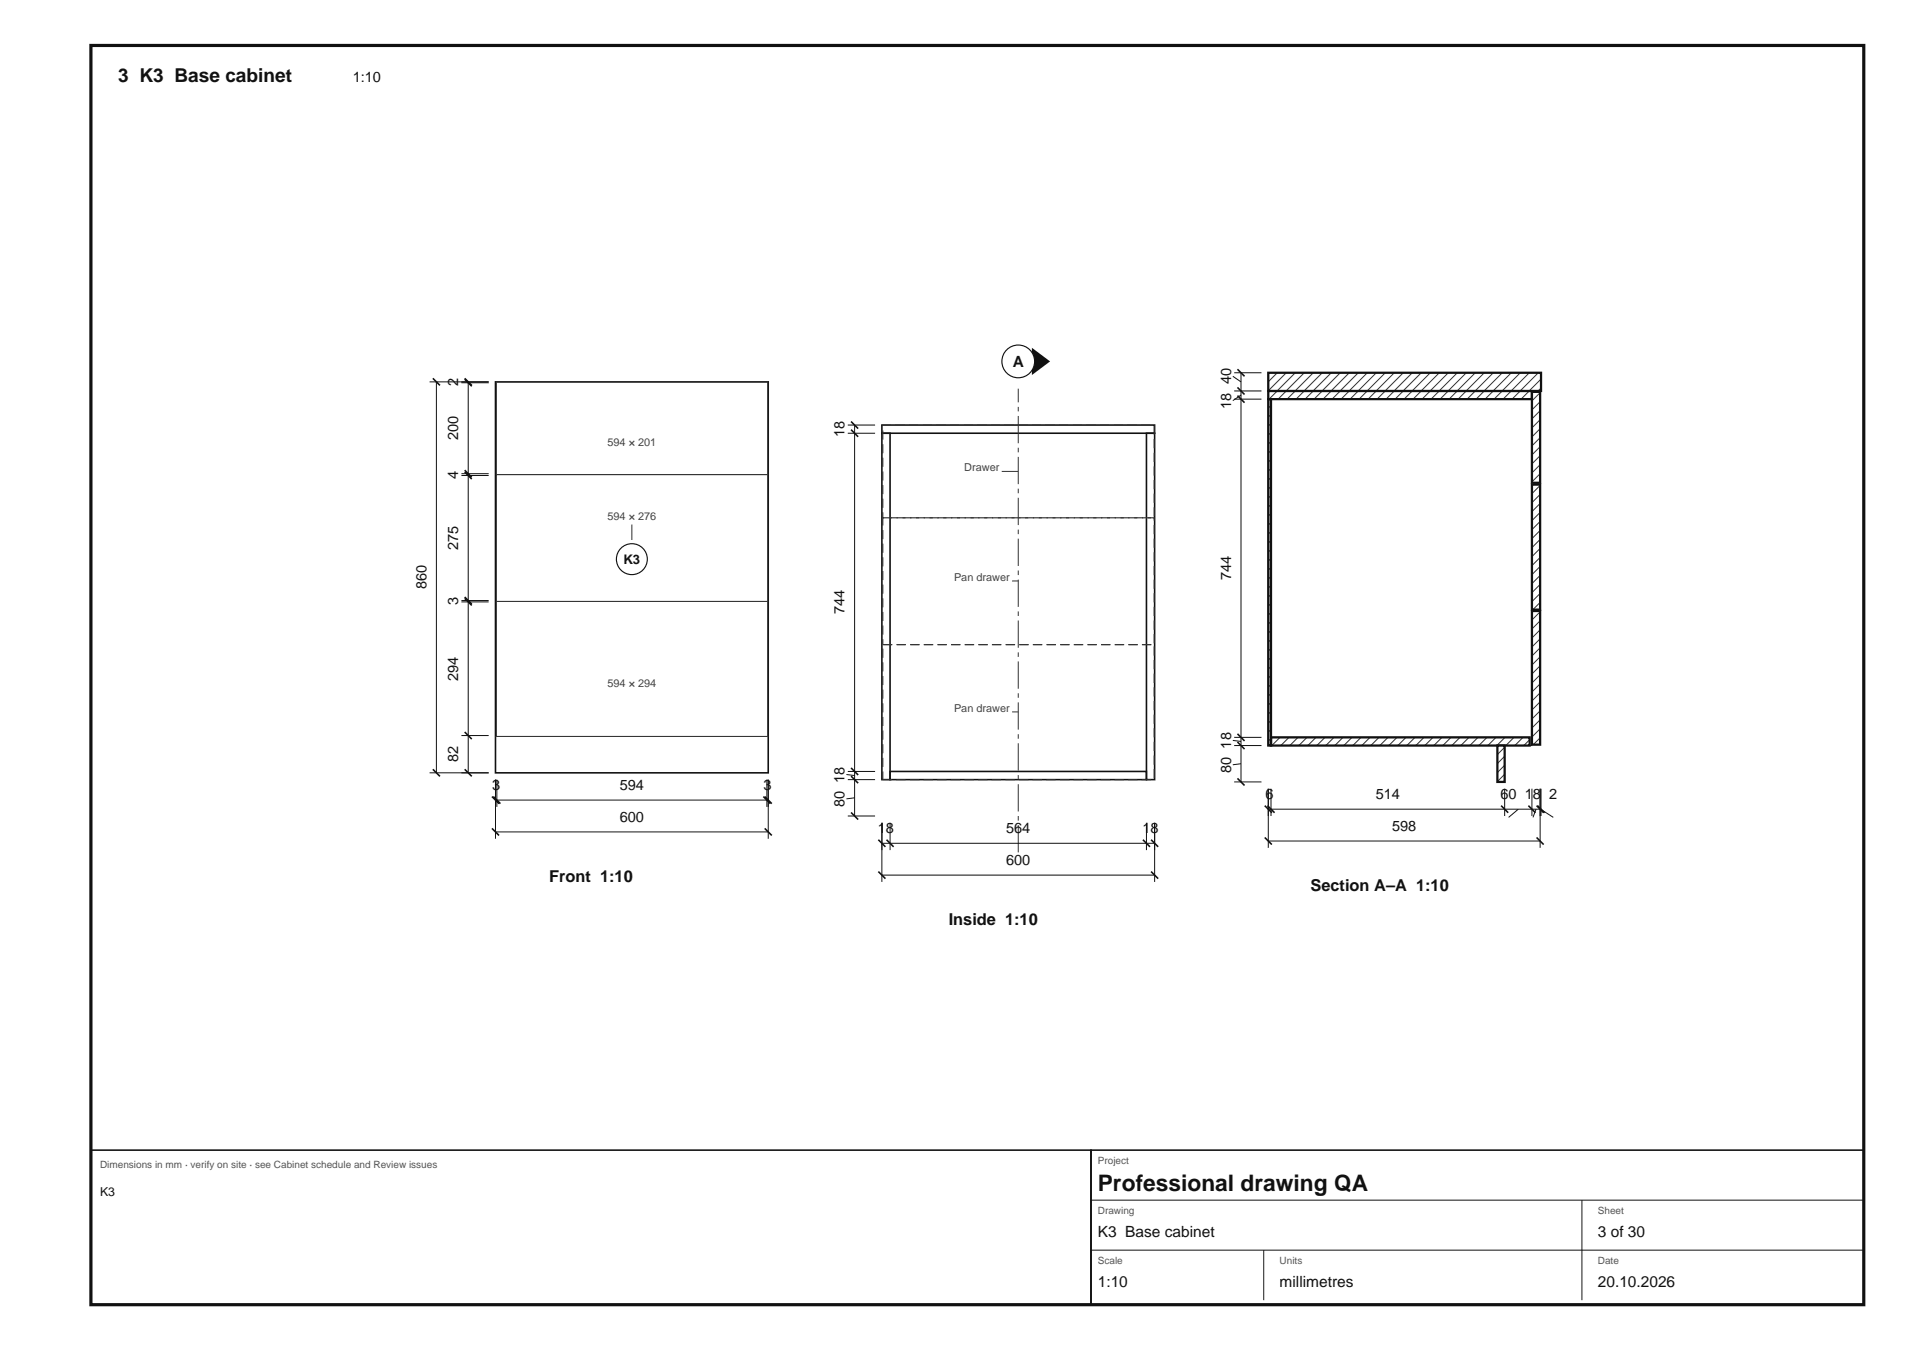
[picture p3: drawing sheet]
<svg xmlns="http://www.w3.org/2000/svg" width="420mm" height="297mm" viewBox="0 0 420 297" stroke-linecap="round" stroke-linejoin="round" font-family="sans-serif">
<path d="M20 10h390.1v277h-390.1z" fill="none" stroke="#111" stroke-width=".7" stroke-linecap="butt"/>
<g fill="none" stroke="#111" stroke-width=".35">
<path d="M95.2 83.2l1.6 1.6M102.2 83.4l1.6 1.6M102.2 83.2l1.6 1.6M109 84h60v86h-60zM187.2 94.5l1.6 1.6M187.2 92.7l1.6 1.6M194 93.5h60v1.8h-60zM194 95.3h1.8v76.2h-1.8zM252.2 95.3h1.8v76.2h-1.8zM102.2 103.8l1.6 1.6M102.2 103.4l1.6 1.6M102.2 131.6l1.6 1.6"/>
<path d="M102.2 131.3l1.6 1.6M95.2 169.2l1.6 1.6M102.2 169.2l1.6 1.6M102.2 161l1.6 1.6M108.2 175.2l1.6 1.6M108.5 175.2l1.6 1.6M167.9 175.2l1.6 1.6M168.2 175.2l1.6 1.6M187.2 178.7l1.6 1.6M187.2 170.7l1.6 1.6M187.2 168.9l1.6 1.6M195.8 169.7h56.4v1.8h-56.4z"/>
<path d="M108.2 182.2l1.6 1.6M168.2 182.2l1.6 1.6M193.2 184.7l1.6 1.6M193.2 191.7l1.6 1.6M195 184.7l1.6 1.6M251.5 184.7l1.5 1.6M253.3 184.7l1.5 1.6M253.3 191.7l1.5 1.6"/>
</g>
<path d="M109.2 84h59.7v20.4h-59.7zM279 87.8h58v76.2h-58zM109.2 104.4h59.7v27.9h-59.7zM109.2 132.3h59.7v29.7h-59.7zM109 162h60" fill="none" stroke="#333" stroke-width=".22"/>
<g fill="none" stroke="#111" stroke-width=".22">
<path d="M94.5 84h13M96 84v86M101.5 84.2h6M103 84v86M186.5 95.3h6M186.5 93.5h6M188 93.5v86M101.5 104.6h6M101.5 104.2h6M101.5 132.4h6M101.5 132.1h6M94.5 170h13"/>
<path d="M101.5 161.8h6M109 176h60M109 171.5v13M109.3 171.5v6M168.7 171.5v6M169 171.5v13M186.2 170.4l1.8 .2M186.5 179.5h6M186.5 171.5h6M186.5 169.7h6M188 175.5l-1.8 .3M109 183h60"/>
<path d="M194 185.5h60M194 181v13M194 192.5h60M195.8 181v6M252.2 181v6M254 181v13"/>
</g>
<path d="M194.2 93.5h59.7v20.4h-59.7zM194.2 113.9h59.7v27.9h-59.7zM194.2 141.8h59.7v29.7h-59.7z" fill="none" stroke="#333" stroke-width=".25" stroke-dasharray="2 1" stroke-linecap="butt"/>
<path d="M224 187.5v-102" fill="none" stroke="#333" stroke-width=".22" stroke-dasharray="6 1 1 1" stroke-linecap="butt"/>
<path d="M279 86h58v1.8h-58z" fill="#fff"/>
<g fill="none" stroke="#333" stroke-width=".22">
<path d="M279 86v.1M281 86l-1.8 1.8M283 86l-1.8 1.8M285 86l-1.8 1.8M287 86l-1.8 1.8M288.9 86l-1.8 1.8M290.9 86l-1.8 1.8M292.9 86l-1.8 1.8M294.9 86l-1.8 1.8M296.9 86l-1.8 1.8M298.8 86l-1.8 1.8M300.8 86l-1.8 1.8"/>
<path d="M302.8 86l-1.8 1.8M304.8 86l-1.8 1.8M306.8 86l-1.8 1.8M308.7 86l-1.8 1.8M310.7 86l-1.8 1.8M312.7 86l-1.8 1.8M314.7 86l-1.8 1.8M316.7 86l-1.8 1.8M318.6 86l-1.8 1.8M320.6 86l-1.8 1.8M322.6 86l-1.8 1.8M324.6 86l-1.8 1.8"/>
<path d="M326.6 86l-1.8 1.8M328.5 86l-1.8 1.8M330.5 86l-1.8 1.8M332.5 86l-1.8 1.8M334.5 86l-1.8 1.8M336.5 86l-1.8 1.8M337.1 87.4l-.5 .4"/>
</g>
<path d="M279 86h58v1.8h-58z" fill="none" stroke="#111" stroke-width=".5"/>
<path d="M279.6 162.2h56.9v1.8h-56.9z" fill="#fff"/>
<g fill="none" stroke="#333" stroke-width=".22">
<path d="M279.6 162.2v.1M281.6 162.2l-1.8 1.8M283.6 162.2l-1.8 1.8M285.6 162.2l-1.8 1.8M287.6 162.2l-1.8 1.8M289.5 162.2l-1.8 1.8M291.5 162.2l-1.8 1.8M293.5 162.2l-1.8 1.8M295.5 162.2l-1.8 1.8M297.5 162.2l-1.8 1.8M299.4 162.2l-1.8 1.8M301.4 162.2l-1.8 1.8"/>
<path d="M303.4 162.2l-1.8 1.8M305.4 162.2l-1.8 1.8M307.4 162.2l-1.8 1.8M309.3 162.2l-1.8 1.8M311.3 162.2l-1.8 1.8M313.3 162.2l-1.8 1.8M315.3 162.2l-1.8 1.8M317.3 162.2l-1.8 1.8M319.2 162.2l-1.8 1.8M321.2 162.2l-1.8 1.8M323.2 162.2l-1.8 1.8M325.2 162.2l-1.8 1.8"/>
<path d="M327.2 162.2l-1.8 1.8M329.1 162.2l-1.8 1.8M331.1 162.2l-1.8 1.8M333.1 162.2l-1.8 1.8M335.1 162.2l-1.8 1.8M336.6 162.7l-1.3 1.3"/>
</g>
<path d="M279.6 162.2h56.9v1.8h-56.9z" fill="none" stroke="#111" stroke-width=".5"/>
<path d="M279 87.8h.6v76.2h-.6z" fill="#fff"/>
<g fill="none" stroke="#333" stroke-width=".22">
<path d="M279 87.8v.1M279.7 89.1l-.7 .7M279.7 91.1l-.7 .7M279.7 93.1l-.7 .7M279.7 95.1l-.7 .7M279.7 97.1l-.7 .7M279.7 99l-.7 .7M279.7 101l-.7 .7M279.7 103l-.7 .7M279.7 105l-.7 .7M279.7 107l-.7 .7M279.7 108.9l-.7 .7"/>
<path d="M279.7 110.9l-.7 .7M279.7 112.9l-.7 .7M279.7 114.9l-.7 .7M279.7 116.9l-.7 .7M279.7 118.8l-.7 .7M279.7 120.8l-.7 .7M279.7 122.8l-.7 .7M279.7 124.8l-.7 .7M279.7 126.8l-.7 .7M279.7 128.7l-.7 .7M279.7 130.7l-.7 .7M279.7 132.7l-.7 .7"/>
<path d="M279.7 134.7l-.7 .7M279.7 136.7l-.7 .7M279.7 138.6l-.7 .7M279.7 140.6l-.7 .7M279.7 142.6l-.7 .7M279.7 144.6l-.7 .7M279.7 146.6l-.7 .7M279.7 148.5l-.7 .7M279.7 150.5l-.7 .7M279.7 152.5l-.7 .7M279.7 154.5l-.7 .7M279.7 156.5l-.7 .7"/>
<path d="M279.7 158.4l-.7 .7M279.7 160.4l-.7 .7M279.7 162.4l-.7 .7"/>
</g>
<path d="M279 87.8h.6v76.2h-.6z" fill="none" stroke="#111" stroke-width=".5"/>
<path d="M337 134.4h1.8v29.4h-1.8z" fill="#fff"/>
<g fill="none" stroke="#333" stroke-width=".22">
<path d="M337 134.4v.1M338.9 134.5l-1.9 1.9M338.9 136.5l-1.9 1.9M338.9 138.5l-1.9 1.9M338.9 140.5l-1.9 1.9M338.9 142.5l-1.9 1.9M338.9 144.4l-1.9 1.9M338.9 146.4l-1.9 1.9M338.9 148.4l-1.9 1.9M338.9 150.4l-1.9 1.9M338.9 152.4l-1.9 1.9M338.9 154.3l-1.9 1.9"/>
<path d="M338.9 156.3l-1.9 1.9M338.9 158.3l-1.9 1.9M338.9 160.3l-1.9 1.9M338.9 162.3l-1.6 1.5"/>
</g>
<path d="M337 134.4h1.8v29.4h-1.8z" fill="none" stroke="#111" stroke-width=".5"/>
<path d="M337 106.6h1.8v27.5h-1.8z" fill="#fff"/>
<g fill="none" stroke="#333" stroke-width=".22">
<path d="M337 106.6v.1M338.9 106.7l-1.9 1.9M338.9 108.7l-1.9 1.9M338.9 110.7l-1.9 1.9M338.9 112.7l-1.9 1.9M338.9 114.7l-1.9 1.9M338.9 116.6l-1.9 1.9M338.9 118.6l-1.9 1.9M338.9 120.6l-1.9 1.9M338.9 122.6l-1.9 1.9M338.9 124.6l-1.9 1.9M338.9 126.5l-1.9 1.9"/>
<path d="M338.9 128.5l-1.9 1.9M338.9 130.5l-1.9 1.9M338.9 132.5l-1.6 1.6"/>
</g>
<path d="M337 106.6h1.8v27.5h-1.8z" fill="none" stroke="#111" stroke-width=".5"/>
<path d="M337 86.2h1.8v20h-1.8z" fill="#fff"/>
<path d="M337 86.2v.1M338.9 86.3l-1.9 1.9M338.9 88.3l-1.9 1.9M338.9 90.3l-1.9 1.9M338.9 92.3l-1.9 1.9M338.9 94.3l-1.9 1.9M338.9 96.2l-1.9 1.9M338.9 98.2l-1.9 1.9M338.9 100.2l-1.9 1.9M338.9 102.2l-1.9 1.9M338.9 104.2l-1.9 1.9M338.9 106.1l-.1 .1" fill="none" stroke="#333" stroke-width=".22"/>
<path d="M337 86.2h1.8v20h-1.8z" fill="none" stroke="#111" stroke-width=".5"/>
<path d="M279 82h60v4h-60z" fill="#fff"/>
<g fill="none" stroke="#333" stroke-width=".22">
<path d="M279 82v.1M281 82l-2 2M283 82l-4 4M285 82l-4 4M287 82l-4 4M288.9 82l-4 4M290.9 82l-4 4M292.9 82l-4 4M294.9 82l-4 4M296.9 82l-4 4M298.8 82l-4 4M300.8 82l-4 4"/>
<path d="M302.8 82l-4 4M304.8 82l-4 4M306.8 82l-4 4M308.7 82l-4 4M310.7 82l-4 4M312.7 82l-4 4M314.7 82l-4 4M316.7 82l-4 4M318.6 82l-4 4M320.6 82l-4 4M322.6 82l-4 4M324.6 82l-4 4"/>
<path d="M326.6 82l-4 4M328.5 82l-4 4M330.5 82l-4 4M332.5 82l-4 4M334.5 82l-4 4M336.5 82l-4 4M338.4 82l-4 4M339.1 83.3l-2.7 2.7M339.1 85.3l-.7 .7"/>
</g>
<path d="M279 82h60v4h-60z" fill="none" stroke="#111" stroke-width=".5"/>
<path d="M329.4 164h1.6v8h-1.6z" fill="#fff"/>
<path d="M329.4 164v.1M331.1 164.4l-1.7 1.7M331.1 166.3l-1.7 1.7M331.1 168.3l-1.7 1.7M331.1 170.3l-1.7 1.7" fill="none" stroke="#333" stroke-width=".22"/>
<path d="M329.4 164h1.6v8h-1.6z" fill="none" stroke="#111" stroke-width=".5"/>
<g fill="none" stroke="#111" stroke-width=".22">
<path d="M271.2 82.8l1.8 1.2M271.5 87.8h6M271.5 86h6M271.5 82h6M273 82v90M273 86.9l-1.8 1.2M271.2 162.9l1.8 .2M271.5 172h6M271.5 164h6M271.5 162.2h6M273 168l-1.8 .3M279 178h60"/>
<path d="M279 173.5v13M279.6 173.5v6M331 173.5v6M334 178l-2.1 1.8M337 173.5v6M337.9 178l-.6 1.8M338.8 173.5v13M338.9 178l2.8 1.8M339 173.5v6M279 185h59.8"/>
</g>
<g fill="none" stroke="#111" stroke-width=".35">
<path d="M272.3 87l1.5 1.6M272.3 85.2l1.5 1.6M272.3 81.2l1.5 1.6M272.3 171.2l1.5 1.6M272.3 163.2l1.5 1.6M272.3 161.4l1.5 1.6M278.3 177.2l1.5 1.6M278.9 177.2l1.5 1.6M330.3 177.2l1.5 1.6M336.3 177.2l1.5 1.6M338.1 177.2l1.5 1.6M338.3 177.2l1.5 1.6"/>
<path d="M278.3 184.2l1.5 1.6M338.1 184.2l1.5 1.6"/>
</g>
<circle cx="139" cy="123" r="3.4" fill="#fff"/>
<circle cx="139" cy="123" r="3.4" fill="none" stroke="#111" stroke-width=".25"/>
<path d="M139 115.4v3.4M220.4 103.7h3.6M222.7 127.8h1.3M222.7 156.6h1.3" fill="none" stroke="#333" stroke-width=".22"/>
<path d="M227 76.5l4 3-4 3z" fill="#111"/>
<circle cx="224" cy="79.5" r="3.6" fill="#fff"/>
<circle cx="224" cy="79.5" r="3.6" fill="none" stroke="#111" stroke-width=".25"/>
<path d="M20 253h220v34h-220zM240 253h170.1v34h-170.1z" fill="none" stroke="#111" stroke-width=".35"/>
<path d="M240 264h170.1M240 275h170.1M278 275v11M348 264v22" fill="none" stroke="#111" stroke-width=".22"/>
<text font-size="5" fill="#111" x="241.5" y="262">Professional drawing QA</text>
<text font-size="4.2" fill="#111" x="26" y="18">3 K3 Base cabinet</text>
<g font-size="3.6" fill="#111">
<text x="120.8" y="194">Front 1:10</text>
<text x="288.3" y="196">Section A–A 1:10</text>
<text x="208.7" y="203.5">Inside 1:10</text>
</g>
<g font-size="3.4" fill="#111">
<text x="222.8" y="80.7">A</text>
<text x="241.5" y="272">K3 Base cabinet</text>
<text x="351.5" y="272">3 of 30</text>
<text x="241.5" y="283">1:10</text>
<text x="281.5" y="283">millimetres</text>
<text x="351.5" y="283">20.10.2026</text>
</g>
<g font-size="3.2" fill="#111">
<text x="77.6" y="18">1:10</text>
<text x="100.8" y="85" transform="rotate(-90 100.8 85)">2</text>
<text x="270.8" y="89.9" transform="rotate(-90 270.8 89.9)">18</text>
<text x="270.8" y="84.6" transform="rotate(-90 270.8 84.6)">40</text>
<text x="100.8" y="96.9" transform="rotate(-90 100.8 96.9)">200</text>
<text x="185.8" y="96.2" transform="rotate(-90 185.8 96.2)">18</text>
<text x="100.8" y="105.3" transform="rotate(-90 100.8 105.3)">4</text>
<text x="100.8" y="121" transform="rotate(-90 100.8 121)">275</text>
<text x="93.8" y="129.7" transform="rotate(-90 93.8 129.7)">860</text>
<text x="270.8" y="127.7" transform="rotate(-90 270.8 127.7)">744</text>
<text x="100.8" y="133.2" transform="rotate(-90 100.8 133.2)">3</text>
<text x="185.8" y="135.2" transform="rotate(-90 185.8 135.2)">744</text>
<text x="100.8" y="149.8" transform="rotate(-90 100.8 149.8)">294</text>
<text x="100.8" y="167.7" transform="rotate(-90 100.8 167.7)">82</text>
<text x="270.8" y="164.7" transform="rotate(-90 270.8 164.7)">18</text>
<text x="108.3" y="173.8">3</text>
<text x="136.3" y="173.8">594</text>
<text x="168" y="173.8">3</text>
<text x="185.8" y="172.2" transform="rotate(-90 185.8 172.2)">18</text>
<text x="270.8" y="170" transform="rotate(-90 270.8 170)">80</text>
<text x="185.8" y="177.5" transform="rotate(-90 185.8 177.5)">80</text>
<text x="278.4" y="175.8">6</text>
<text x="302.7" y="175.8">514</text>
<text x="330.1" y="175.8">60</text>
<text x="335.5" y="175.8">18</text>
<text x="340.9" y="175.8">2</text>
<text x="136.3" y="180.8">600</text>
<text x="193.1" y="183.3">18</text>
<text x="221.4" y="183.3">564</text>
<text x="251.4" y="183.3">18</text>
<text x="306.3" y="182.8">598</text>
<text x="221.4" y="190.3">600</text>
</g>
<text font-size="2.9" fill="#111" x="137.2" y="124">K3</text>
<text font-size="2.7" fill="#111" x="22" y="263">K3</text>
<g font-size="2.4" fill="#444">
<text x="133.6" y="98.2">594 × 201</text>
<text x="212.2" y="103.7">Drawer</text>
<text x="133.6" y="114.4">594 × 276</text>
<text x="209.9" y="127.8">Pan drawer</text>
<text x="133.6" y="151.1">594 × 294</text>
<text x="209.9" y="156.6">Pan drawer</text>
</g>
<g font-size="2.2" fill="#555">
<text x="22" y="257">Dimensions in mm · verify on site · see Cabinet schedule and Review issues</text>
<text x="241.5" y="256">Project</text>
<text x="241.5" y="267">Drawing</text>
<text x="351.5" y="267">Sheet</text>
<text x="241.5" y="278">Scale</text>
<text x="281.5" y="278">Units</text>
<text x="351.5" y="278">Date</text>
</g>
</svg>
